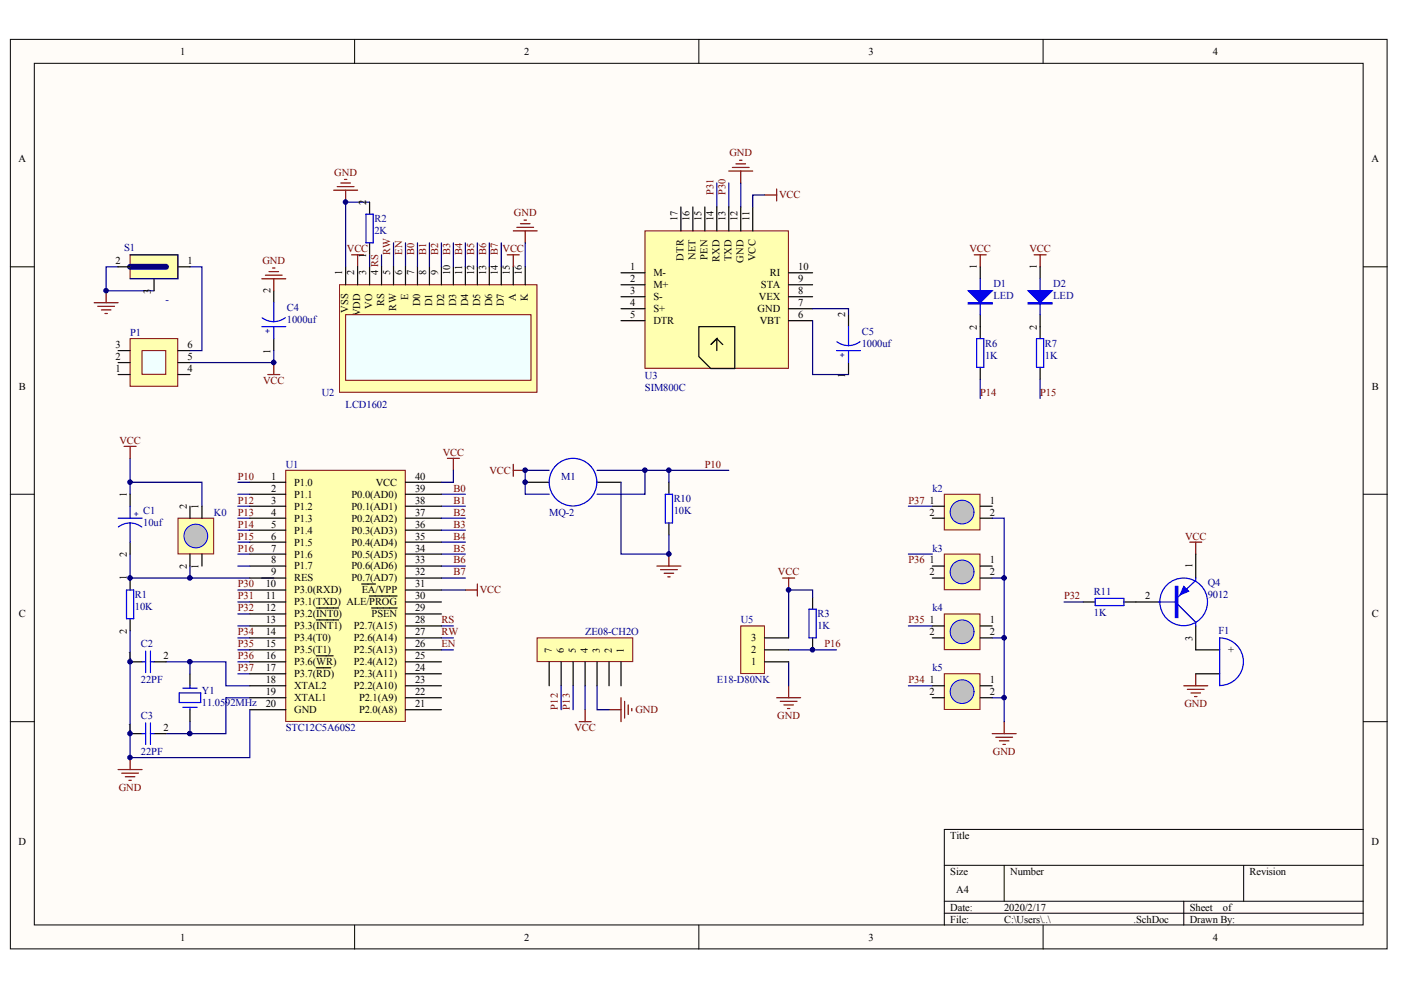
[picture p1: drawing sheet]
# Altium schematic sheet Schematic_diagram.SchDoc
size A4

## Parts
C1  10uf  [电容-电解10UF]
C2  22PF  [电容-瓷片]
C3  22PF  [电容-瓷片]
C4  1000uf  [电容-电解1000UF - 25V]
C5  1000uf  [电容-电解1000UF - 25V]
D1  LED  [LED-5MM]
D2  LED  [LED-5MM]
F1  蜂鸣器  [蜂鸣器]
K0  按键  [按键]
k2  设置  [按键]
k3  加  [按键]
k4  减  [按键]
k5  关闭报警  [按键]
M1  MQ-2
P1  自锁开关  [自锁开关]
Q4  9012  [三极管]
R1  10K  [电阻]
R2  2K  [电阻]
R3  1K  [电阻]
R6  1K  [电阻]
R7  1K  [电阻]
R10  10K  [电阻]
R11  1K  [电阻]
S1  电源接口-大  [电源座-大]
U1  STC12C5A60S2  [底座40P]
U2  LCD1602  [LCD1602]
U3  SIM800C  [SIM800C]
U5  E18-D80NK  [排针3P]
Y1  11.0592MHz  [晶振]
甲醛模块  ZE08-CH2O  [排针7P]

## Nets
GND: C2.1 C3.1 C4.2 F1.2(B) k2.2 k3.2 k4.2 k5.2 M1.2 R1.2 R2.2 R10.1 S1.2 S1.3 U1.20(GND) U2.1(VSS) U2.16(K) U3.12(GND) U5.1 甲醛模块.5(3)
VCC: C1.1 C4.1 D1.1 D2.1 K0.1 M1.1 P1.5 Q4.1(E) R3.2 U1.31(~{EA}/VPP) U1.40(VCC) U2.2(VDD) U2.15(A) U3.11(VCC) U5.3 甲醛模块.4
B0: U1.39(P0.0(AD0)) U2.7(D0)
B1: U1.38(P0.1(AD1)) U2.8(D1)
B2: U1.37(P0.2(AD2)) U2.9(D2)
B3: U1.36(P0.3(AD3)) U2.10(D3)
B4: U1.35(P0.4(AD4)) U2.11(D4)
B5: U1.34(P0.5(AD5)) U2.12(D5)
B6: U1.33(P0.6(AD6)) U2.13(D6)
B7: U1.32(P0.7(AD7)) U2.14(D7)
EN: U1.26(P2.5(A13)) U2.6(E)
P10: R10.2 U1.1(P1.0)
P12: U1.3(P1.2) 甲醛模块.2(6)
P13: U1.4(P1.3) 甲醛模块.3(5)
P14: R6.1 U1.5(P1.4)
P15: R7.1 U1.6(P1.5)
P16: R3.1 U1.7(P1.6) U5.2
P30: U1.10(P3.0(RXD)) U3.13(TXD)
P31: U1.11(P3.1(TXD)) U3.14(RXD)
P32: R11.1 U1.12(P3.2(~{INT0}))
P34: k5.1 U1.14(P3.4(T0))
P35: k4.1 U1.15(P3.5(T1))
P36: U1.16(P3.6(~{WR}))
P37: k2.1 U1.17(P3.7(~{RD}))
RS: U1.28(P2.7(A15)) U2.4(RS)
RW: U1.27(P2.6(A14)) U2.5(RW)
NetC1_2: C1.2 K0.2 R1.1 U1.9(RES)
NetC2_2: C2.2 U1.18(XTAL2) Y1.1
NetC3_2: C3.2 U1.19(XTAL1) Y1.2
NetC5_1: C5.1 U3.6(VBT)
NetC5_2: C5.2 U3.7(GND)
NetD1_2: D1.2 R6.2
NetD2_2: D2.2 R7.2
NetF1_1: F1.1(+) Q4.3(C)
NetP1_6: P1.6 S1.1
NetQ4_2: Q4.2(B) R11.2
NetR2_1: R2.1 U2.3(VO)

Not connected (* = marked no-connect by the designer): k3 1; P1 1 2 3 4; U1 2(P1.1) 8(P1.7) 13(P3.3(~{INT1})) 21(P2.0(A8)) 22(P2.1(A9)) 23(P2.2(A10)) 24(P2.3(A11)) 25(P2.4(A12)) 29(~{PSEN}) 30(ALE/~{PROG}); U3 1(M-) 2(M+) 3(S-) 4(S+) 5(DTR) 8(VEX) 9(STA) 10(RI) 15(PEN) 16(NET) 17(DTR); 甲醛模块 1(7) 6(2) 7(1)

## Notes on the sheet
- Labels drawn without touching a wire or pin: P36
